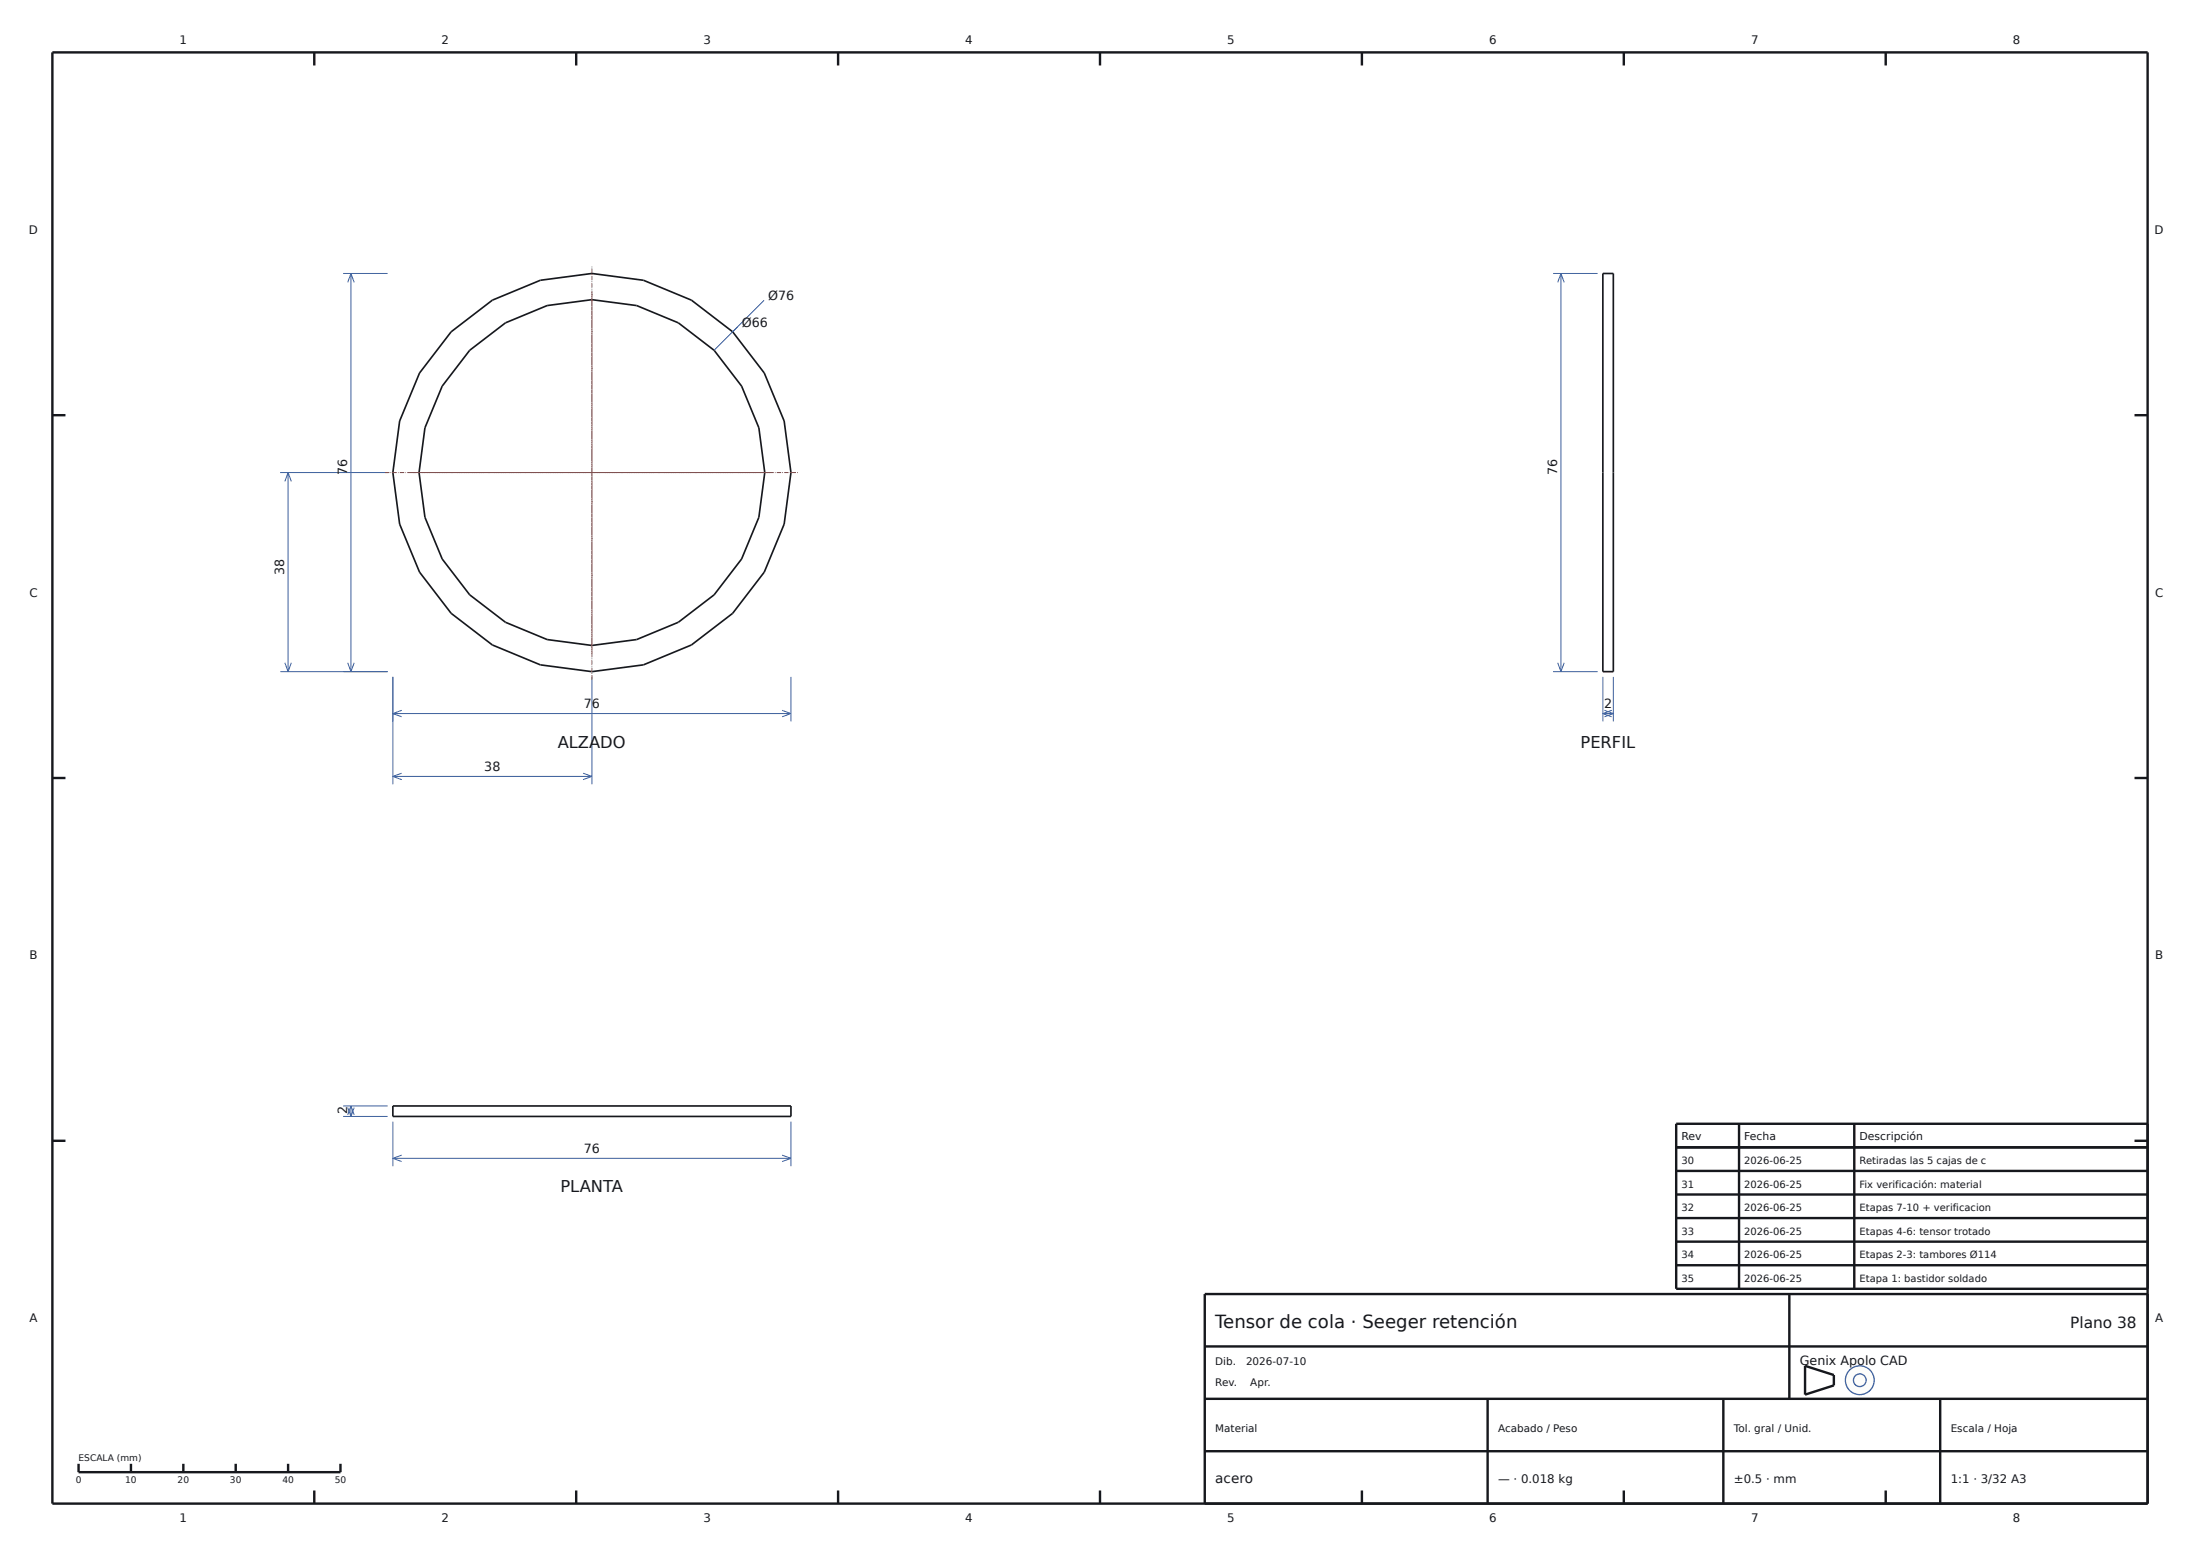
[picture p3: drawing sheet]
<svg xmlns="http://www.w3.org/2000/svg" width="420mm" height="297mm" viewBox="0 0 420 297" stroke-linecap="round" stroke-linejoin="round" font-family="sans-serif">
<g fill="#fdfdfb" stroke="#3a5e9c" stroke-width=".25">
<circle cx="355" cy="263.5" r="2.75"/>
<circle cx="355.1" cy="263.5" r="1.21"/>
</g>
<g fill="none" stroke="#16181d" stroke-width=".46">
<path d="M10 10h400v277h-400zM60 10v2.5M110 10v2.5M160 10v2.5M210 10v2.5M260 10v2.5M310 10v2.5M360 10v2.5M10 79.3h2.5M407.5 79.3h2.5M10 148.5h2.5M407.5 148.5h2.5"/>
<path d="M10 217.8h2.5M320 219h90M332 214.5v31.5M354 214.5v31.5M407.5 217.8h2.5M410 214.5h-90v31.5h90M320 223.5h90M320 228h90M320 232.5h90M320 237h90M230 257h180M320 241.5h90"/>
<path d="M341.6 247v20M410 247h-180v40M15 279.4v1.6h50v-1.6M25 279.4v1.6M35 279.4v1.6M45 279.4v1.6M55 279.4v1.6M230 277h180M230 267h180M284 267v20M329 267v20M344.6 260.7l5.5 1.8v1.9l-5.5 1.8z"/>
<path d="M370.4 267v20M60 284.5v2.5M110 284.5v2.5M160 284.5v2.5M210 284.5v2.5M260 284.5v2.5M310 284.5v2.5M360 284.5v2.5"/>
</g>
<g fill="none" stroke="#16181d" stroke-width=".32">
<path d="M306 52.2h2v76h-2zM75 211.1h76v2h-76z"/>
<circle cx="113" cy="90.2" r="38"/>
<circle cx="113" cy="90.2" r="33"/>
</g>
<g fill="none" stroke="#3a5e9c" stroke-width=".19">
<path d="M65.5 52.2h8.5M67 52.2v76M67 52.2l.6 1.7M67 52.2l-.6 1.7M145.9 57.3l-9.6 9.6M296.5 52.2h8.5M298 52.2v76M298 52.2l.6 1.7M298 52.2l-.6 1.7M53.5 90.2h20.5M55 90.2v38M55 90.2l.6 1.7"/>
<path d="M55 90.2l-.6 1.7M53.5 128.2h20.5M54.4 126.5l.6 1.7M55.6 126.5l-.6 1.7M66.4 126.5l.6 1.7M67.6 126.5l-.6 1.7M75 129.2v20.5M75 136.2h76M75 136.2l1.7 .6M76.7 135.6l-1.7 .6M113 129.2v20.5M149.3 135.6l1.7 .6"/>
<path d="M151 129.2v8.5M151 136.2l-1.7 .6M296.5 128.2h8.5M297.4 126.5l.6 1.7M298.6 126.5l-.6 1.7M306 136.2h2M306 129.2v8.5M306 136.2l1.7 .6M306.3 135.6l1.7 .6M307.7 135.6l-1.7 .6M308 129.2v8.5M308 136.2l-1.7 .6"/>
<path d="M75 148.2h38M75 148.2l1.7 .6M76.7 147.6l-1.7 .6M111.3 147.6l1.7 .6M113 148.2l-1.7 .6M65.5 213.1h8.5M65.5 211.1h8.5M66.4 211.4l.6 1.7M67 211.1v2M67 211.1l.6 1.7M67 211.1l-.6 1.7M67.6 211.4l-.6 1.7"/>
<path d="M75 214.1v8.5M151 214.1v8.5M75 221.1h76M75 221.1l1.7 .6M76.7 220.5l-1.7 .6M149.3 220.5l1.7 .6M151 221.1l-1.7 .6"/>
</g>
<path d="M73.5 90.2h79M78.5 90.2h69M113 129.7v-79M113 124.7v-69" fill="none" stroke="#b0413e" stroke-width=".19" stroke-dasharray=".8 .2 .1 .2" stroke-linecap="butt"/>
<text font-size="3.5" fill="#16181d" x="232" y="253.4">Tensor de cola · Seeger retención</text>
<g font-size="3.1" fill="#16181d">
<text x="106.5" y="142.7">ALZADO</text>
<text x="301.7" y="142.7">PERFIL</text>
<text x="107" y="227.6">PLANTA</text>
</g>
<text font-size="2.9" fill="#16181d" x="395.2" y="253.4">Plano 38</text>
<text font-size="2.6" fill="#16181d" x="232" y="283">acero</text>
<g font-size="2.4" fill="#16181d">
<text x="146.7" y="57.3">Ø76</text>
<text x="141.6" y="62.4">Ø66</text>
<text x="66.3" y="90.7" transform="rotate(-90 66.3 90.7)">76</text>
<text x="297.3" y="90.7" transform="rotate(-90 297.3 90.7)">76</text>
<text x="54.3" y="109.7" transform="rotate(-90 54.3 109.7)">38</text>
<text x="111.5" y="135.2">76</text>
<text x="306.2" y="135.2">2</text>
<text x="92.5" y="147.2">38</text>
<text x="66.3" y="212.6" transform="rotate(-90 66.3 212.6)">2</text>
<text x="111.5" y="220.1">76</text>
<text x="343.6" y="260.6">Genix Apolo CAD</text>
</g>
<g font-size="2.2" fill="#16181d">
<text x="34.3" y="8.4">1</text>
<text x="84.3" y="8.4">2</text>
<text x="134.3" y="8.4">3</text>
<text x="184.3" y="8.4">4</text>
<text x="234.3" y="8.4">5</text>
<text x="284.3" y="8.4">6</text>
<text x="334.3" y="8.4">7</text>
<text x="384.3" y="8.4">8</text>
<text x="5.5" y="44.6">D</text>
<text x="411.3" y="44.6">D</text>
<text x="5.6" y="113.9">C</text>
<text x="411.4" y="113.9">C</text>
<text x="5.6" y="183.1">B</text>
<text x="411.4" y="183.1">B</text>
<text x="5.6" y="252.4">A</text>
<text x="411.4" y="252.4">A</text>
<text x="286" y="283">— · 0.018 kg</text>
<text x="331" y="283">±0.5 · mm</text>
<text x="372.4" y="283">1:1 · 3/32 A3</text>
<text x="34.3" y="290.6">1</text>
<text x="84.3" y="290.6">2</text>
<text x="134.3" y="290.6">3</text>
<text x="184.3" y="290.6">4</text>
<text x="234.3" y="290.6">5</text>
<text x="284.3" y="290.6">6</text>
<text x="334.3" y="290.6">7</text>
<text x="384.3" y="290.6">8</text>
</g>
<g font-size="2.1" fill="#16181d">
<text x="321" y="217.6">Rev</text>
<text x="333" y="217.6">Fecha</text>
<text x="355" y="217.6">Descripción</text>
</g>
<g font-size="2" fill="#16181d">
<text x="232" y="260.6">Dib.</text>
<text x="237.9" y="260.6">2026-07-10</text>
<text x="232" y="264.6">Rev.</text>
<text x="238.7" y="264.6">Apr.</text>
<text x="232" y="273.4">Material</text>
<text x="286" y="273.4">Acabado / Peso</text>
<text x="331" y="273.4">Tol. gral / Unid.</text>
<text x="372.4" y="273.4">Escala / Hoja</text>
</g>
<g font-size="1.9" fill="#16181d">
<text x="321" y="222.2">30</text>
<text x="321" y="226.7">31</text>
<text x="333" y="222.2">2026-06-25</text>
<text x="333" y="226.7">2026-06-25</text>
<text x="355" y="222.2">Retiradas las 5 cajas de c</text>
<text x="355" y="226.7">Fix verificación: material</text>
<text x="321" y="231.2">32</text>
<text x="333" y="231.2">2026-06-25</text>
<text x="355" y="231.2">Etapas 7-10 + verificacion</text>
<text x="321" y="235.7">33</text>
<text x="333" y="235.7">2026-06-25</text>
<text x="355" y="235.7">Etapas 4-6: tensor trotado</text>
<text x="321" y="240.2">34</text>
<text x="321" y="244.7">35</text>
<text x="333" y="240.2">2026-06-25</text>
<text x="333" y="244.7">2026-06-25</text>
<text x="355" y="240.2">Etapas 2-3: tambores Ø114</text>
<text x="355" y="244.7">Etapa 1: bastidor soldado</text>
</g>
<g font-size="1.7" fill="#16181d">
<text x="15" y="278.8">ESCALA (mm)</text>
<text x="14.5" y="283">0</text>
<text x="23.9" y="283">10</text>
<text x="33.9" y="283">20</text>
<text x="43.9" y="283">30</text>
<text x="53.9" y="283">40</text>
<text x="63.9" y="283">50</text>
</g>
</svg>
